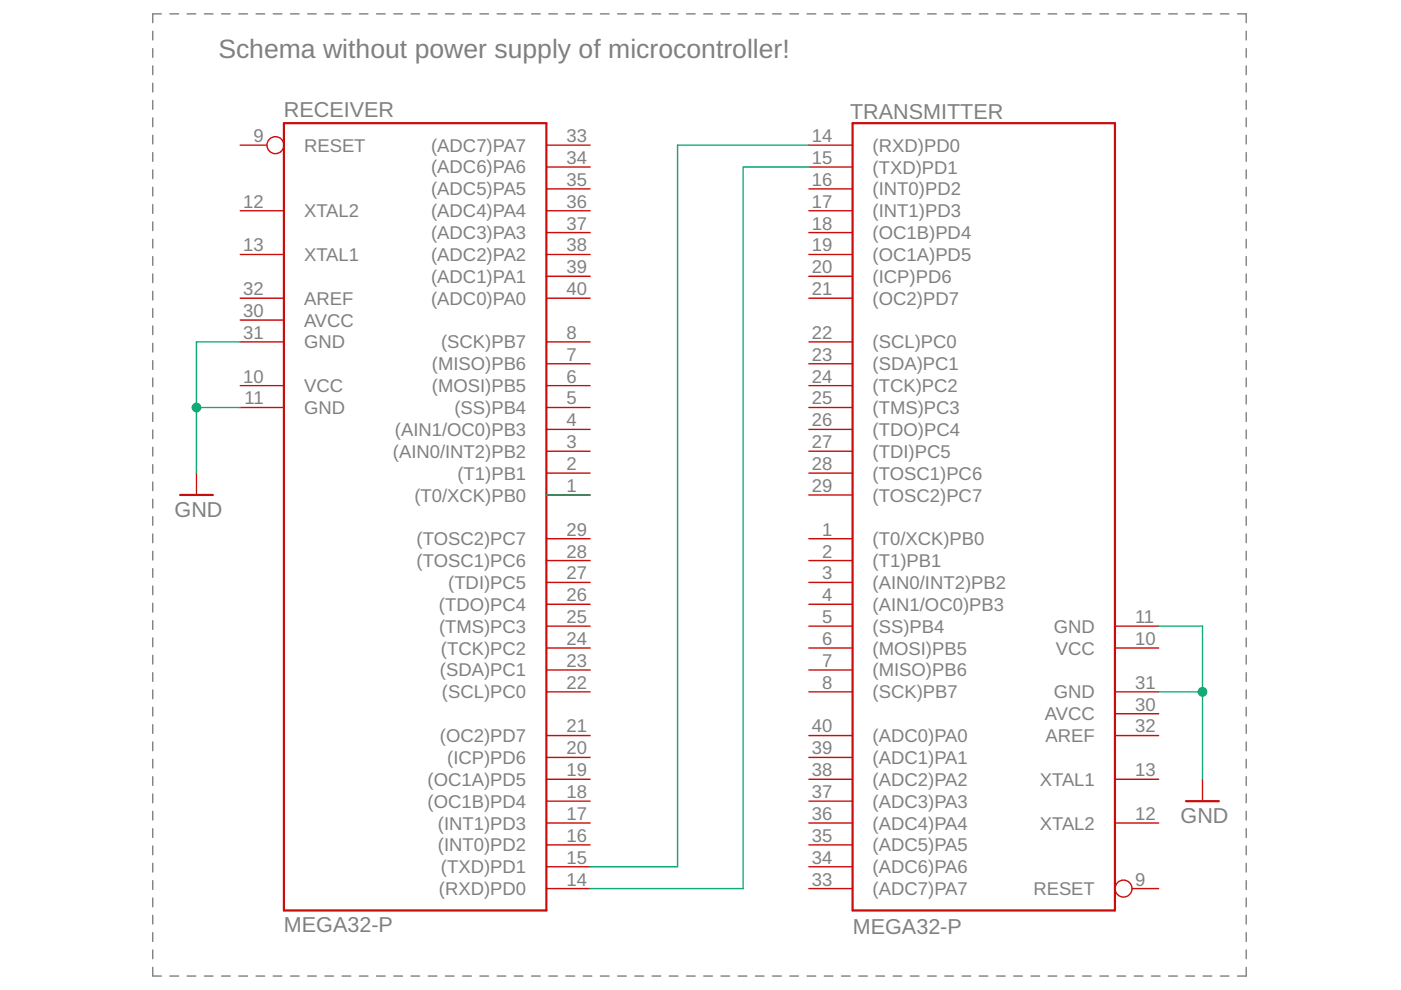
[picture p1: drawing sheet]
<?xml version="1.0" encoding="utf-8"?>
<!DOCTYPE eagle SYSTEM "eagle.dtd">
<eagle version="9.6.2">
<drawing>
<settings>
<setting alwaysvectorfont="no"/>
<setting verticaltext="up"/>
</settings>
<grid distance="0.1" unitdist="inch" unit="inch" style="lines" multiple="1" display="yes" altdistance="0.01" altunitdist="inch" altunit="inch"/>
<schematic xreflabel="%F%N/%S.%C%R" xrefpart="/%S.%C%R">
<libraries>
<library name="atmel">
<symbols>
<symbol name="32-I/O-M32-P">
<wire x1="-15.24" y1="45.72" x2="15.24" y2="45.72" width="0.254" layer="94"/>
<wire x1="15.24" y1="45.72" x2="15.24" y2="-45.72" width="0.254" layer="94"/>
<wire x1="15.24" y1="-45.72" x2="-15.24" y2="-45.72" width="0.254" layer="94"/>
<wire x1="-15.24" y1="-45.72" x2="-15.24" y2="45.72" width="0.254" layer="94"/>
<text x="-15.24" y="46.482" size="1.778" layer="95">&gt;NAME</text>
<text x="-15.24" y="-48.26" size="1.778" layer="96">&gt;VALUE</text>
<pin name="(ADC7)PA7" x="20.32" y="43.18" length="middle" rot="R180"/>
<pin name="(ADC6)PA6" x="20.32" y="40.64" length="middle" rot="R180"/>
<pin name="(ADC5)PA5" x="20.32" y="38.1" length="middle" rot="R180"/>
<pin name="(ADC4)PA4" x="20.32" y="35.56" length="middle" rot="R180"/>
<pin name="(ADC3)PA3" x="20.32" y="33.02" length="middle" rot="R180"/>
<pin name="(ADC2)PA2" x="20.32" y="30.48" length="middle" rot="R180"/>
<pin name="(ADC1)PA1" x="20.32" y="27.94" length="middle" rot="R180"/>
<pin name="(ADC0)PA0" x="20.32" y="25.4" length="middle" rot="R180"/>
<pin name="(SCK)PB7" x="20.32" y="20.32" length="middle" rot="R180"/>
<pin name="(MISO)PB6" x="20.32" y="17.78" length="middle" rot="R180"/>
<pin name="(MOSI)PB5" x="20.32" y="15.24" length="middle" rot="R180"/>
<pin name="(SS)PB4" x="20.32" y="12.7" length="middle" rot="R180"/>
<pin name="(AIN1/OC0)PB3" x="20.32" y="10.16" length="middle" rot="R180"/>
<pin name="(AIN0/INT2)PB2" x="20.32" y="7.62" length="middle" rot="R180"/>
<pin name="(T1)PB1" x="20.32" y="5.08" length="middle" rot="R180"/>
<pin name="(T0/XCK)PB0" x="20.32" y="2.54" length="middle" rot="R180"/>
<pin name="(TOSC2)PC7" x="20.32" y="-2.54" length="middle" rot="R180"/>
<pin name="(TOSC1)PC6" x="20.32" y="-5.08" length="middle" rot="R180"/>
<pin name="(TDI)PC5" x="20.32" y="-7.62" length="middle" rot="R180"/>
<pin name="(TDO)PC4" x="20.32" y="-10.16" length="middle" rot="R180"/>
<pin name="(TMS)PC3" x="20.32" y="-12.7" length="middle" rot="R180"/>
<pin name="(TCK)PC2" x="20.32" y="-15.24" length="middle" rot="R180"/>
<pin name="(SDA)PC1" x="20.32" y="-17.78" length="middle" rot="R180"/>
<pin name="(SCL)PC0" x="20.32" y="-20.32" length="middle" rot="R180"/>
<pin name="GND@1" x="-20.32" y="20.32" length="middle" direction="pwr"/>
<pin name="AVCC" x="-20.32" y="22.86" length="middle" direction="pwr"/>
<pin name="AREF" x="-20.32" y="25.4" length="middle" direction="pas"/>
<pin name="XTAL1" x="-20.32" y="30.48" length="middle"/>
<pin name="XTAL2" x="-20.32" y="35.56" length="middle"/>
<pin name="VCC" x="-20.32" y="15.24" length="middle" direction="pwr"/>
<pin name="GND" x="-20.32" y="12.7" length="middle" direction="pwr"/>
<pin name="RESET" x="-20.32" y="43.18" length="middle" direction="in" function="dot"/>
<pin name="(RXD)PD0" x="20.32" y="-43.18" length="middle" rot="R180"/>
<pin name="(TXD)PD1" x="20.32" y="-40.64" length="middle" rot="R180"/>
<pin name="(INT0)PD2" x="20.32" y="-38.1" length="middle" rot="R180"/>
<pin name="(INT1)PD3" x="20.32" y="-35.56" length="middle" rot="R180"/>
<pin name="(OC1B)PD4" x="20.32" y="-33.02" length="middle" rot="R180"/>
<pin name="(OC1A)PD5" x="20.32" y="-30.48" length="middle" rot="R180"/>
<pin name="(ICP)PD6" x="20.32" y="-27.94" length="middle" rot="R180"/>
<pin name="(OC2)PD7" x="20.32" y="-25.4" length="middle" rot="R180"/>
</symbol>
</symbols>
<devicesets>
<deviceset name="MEGA32-P" prefix="IC">
<gates>
<gate name="G$1" symbol="32-I/O-M32-P" x="0" y="0"/>
</gates>
<devices>
<device name="" package="DIL40">
<connects>
<connect gate="G$1" pin="(ADC0)PA0" pad="40"/>
<connect gate="G$1" pin="(ADC1)PA1" pad="39"/>
<connect gate="G$1" pin="(ADC2)PA2" pad="38"/>
<connect gate="G$1" pin="(ADC3)PA3" pad="37"/>
<connect gate="G$1" pin="(ADC4)PA4" pad="36"/>
<connect gate="G$1" pin="(ADC5)PA5" pad="35"/>
<connect gate="G$1" pin="(ADC6)PA6" pad="34"/>
<connect gate="G$1" pin="(ADC7)PA7" pad="33"/>
<connect gate="G$1" pin="(AIN0/INT2)PB2" pad="3"/>
<connect gate="G$1" pin="(AIN1/OC0)PB3" pad="4"/>
<connect gate="G$1" pin="(ICP)PD6" pad="20"/>
<connect gate="G$1" pin="(INT0)PD2" pad="16"/>
<connect gate="G$1" pin="(INT1)PD3" pad="17"/>
<connect gate="G$1" pin="(MISO)PB6" pad="7"/>
<connect gate="G$1" pin="(MOSI)PB5" pad="6"/>
<connect gate="G$1" pin="(OC1A)PD5" pad="19"/>
<connect gate="G$1" pin="(OC1B)PD4" pad="18"/>
<connect gate="G$1" pin="(OC2)PD7" pad="21"/>
<connect gate="G$1" pin="(RXD)PD0" pad="14"/>
<connect gate="G$1" pin="(SCK)PB7" pad="8"/>
<connect gate="G$1" pin="(SCL)PC0" pad="22"/>
<connect gate="G$1" pin="(SDA)PC1" pad="23"/>
<connect gate="G$1" pin="(SS)PB4" pad="5"/>
<connect gate="G$1" pin="(T0/XCK)PB0" pad="1"/>
<connect gate="G$1" pin="(T1)PB1" pad="2"/>
<connect gate="G$1" pin="(TCK)PC2" pad="24"/>
<connect gate="G$1" pin="(TDI)PC5" pad="27"/>
<connect gate="G$1" pin="(TDO)PC4" pad="26"/>
<connect gate="G$1" pin="(TMS)PC3" pad="25"/>
<connect gate="G$1" pin="(TOSC1)PC6" pad="28"/>
<connect gate="G$1" pin="(TOSC2)PC7" pad="29"/>
<connect gate="G$1" pin="(TXD)PD1" pad="15"/>
<connect gate="G$1" pin="AREF" pad="32"/>
<connect gate="G$1" pin="AVCC" pad="30"/>
<connect gate="G$1" pin="GND" pad="11"/>
<connect gate="G$1" pin="GND@1" pad="31"/>
<connect gate="G$1" pin="RESET" pad="9"/>
<connect gate="G$1" pin="VCC" pad="10"/>
<connect gate="G$1" pin="XTAL1" pad="13"/>
<connect gate="G$1" pin="XTAL2" pad="12"/>
</connects>
<package3dinstances>
<package3dinstance package3d_urn="urn:adsk.eagle:package:4314/1"/>
</package3dinstances>
<technologies>
<technology name="">
<attribute name="MF" value="" constant="no"/>
<attribute name="MPN" value="ATMEGA32-16PU" constant="no"/>
<attribute name="OC_FARNELL" value="1661729" constant="no"/>
<attribute name="OC_NEWARK" value="51P1794" constant="no"/>
<attribute name="POPULARITY" value="1" constant="no"/>
</technology>
</technologies>
</device>
</devices>
</deviceset>
</devicesets>
</library>
<library name="supply1">
<symbols>
<symbol name="GND">
<wire x1="-1.905" y1="0" x2="1.905" y2="0" width="0.254" layer="94"/>
<text x="-2.54" y="-2.54" size="1.778" layer="96">&gt;VALUE</text>
<pin name="GND" x="0" y="2.54" visible="off" length="short" direction="sup" rot="R270"/>
</symbol>
</symbols>
<devicesets>
<deviceset name="GND" prefix="GND">
<gates>
<gate name="1" symbol="GND" x="0" y="0"/>
</gates>
<devices>
<device name="">
<technologies>
<technology name=""/>
</technologies>
</device>
</devices>
</deviceset>
</devicesets>
</library>
</libraries>
<attributes>
</attributes>
<variantdefs>
</variantdefs>
<classes>
<class number="0" name="default" width="0" drill="0">
</class>
</classes>
<parts>
<part name="RECEIVER" library="atmel" deviceset="MEGA32-P" device="" package3d_urn="urn:adsk.eagle:package:4314/1"/>
<part name="TRANSMITTER" library="atmel" deviceset="MEGA32-P" device="" package3d_urn="urn:adsk.eagle:package:4314/1"/>
<part name="GND1" library="supply1" deviceset="GND" device=""/>
<part name="GND2" library="supply1" deviceset="GND" device=""/>
</parts>
<sheets>
<sheet>
<plain>
<wire x1="119.38" y1="-7.62" x2="-7.62" y2="-7.62" width="0.1524" layer="97" style="shortdash"/>
<wire x1="-7.62" y1="-7.62" x2="-7.62" y2="104.14" width="0.1524" layer="97" style="shortdash"/>
<wire x1="-7.62" y1="104.14" x2="119.38" y2="104.14" width="0.1524" layer="97" style="shortdash"/>
<wire x1="119.38" y1="104.14" x2="119.38" y2="-7.62" width="0.1524" layer="97" style="shortdash"/>
<text x="0" y="99.06" size="2.1844" layer="97">Schema without power supply of microcontroller!</text>
</plain>
<instances>
<instance part="RECEIVER" gate="G$1" x="22.86" y="45.72" smashed="yes">
<attribute name="NAME" x="7.62" y="92.202" size="1.778" layer="95"/>
<attribute name="VALUE" x="7.62" y="-2.54" size="1.778" layer="96"/>
</instance>
<instance part="TRANSMITTER" gate="G$1" x="88.9" y="45.72" smashed="yes" rot="R180">
<attribute name="NAME" x="91.186" y="93.726" size="1.778" layer="95" rot="R180"/>
<attribute name="VALUE" x="86.36" y="-1.016" size="1.778" layer="96" rot="R180"/>
</instance>
<instance part="GND1" gate="1" x="114.3" y="12.7" smashed="yes">
<attribute name="VALUE" x="111.76" y="10.16" size="1.778" layer="96"/>
</instance>
<instance part="GND2" gate="1" x="-2.54" y="48.26" smashed="yes">
<attribute name="VALUE" x="-5.08" y="45.72" size="1.778" layer="96"/>
</instance>
</instances>
<busses>
</busses>
<nets>
<net name="PHOTOTRANSISTOR" class="0">
<segment>
<pinref part="RECEIVER" gate="G$1" pin="(T0/XCK)PB0"/>
<wire x1="43.18" y1="48.26" x2="38.1" y2="48.26" width="0.1524" layer="91"/>
</segment>
</net>
<net name="N$1" class="0">
<segment>
<pinref part="RECEIVER" gate="G$1" pin="(TXD)PD1"/>
<wire x1="43.18" y1="5.08" x2="53.34" y2="5.08" width="0.1524" layer="91"/>
<wire x1="53.34" y1="5.08" x2="53.34" y2="88.9" width="0.1524" layer="91"/>
<pinref part="TRANSMITTER" gate="G$1" pin="(RXD)PD0"/>
<wire x1="53.34" y1="88.9" x2="68.58" y2="88.9" width="0.1524" layer="91"/>
</segment>
</net>
<net name="N$2" class="0">
<segment>
<pinref part="RECEIVER" gate="G$1" pin="(RXD)PD0"/>
<wire x1="43.18" y1="2.54" x2="60.96" y2="2.54" width="0.1524" layer="91"/>
<wire x1="60.96" y1="2.54" x2="60.96" y2="86.36" width="0.1524" layer="91"/>
<pinref part="TRANSMITTER" gate="G$1" pin="(TXD)PD1"/>
<wire x1="60.96" y1="86.36" x2="68.58" y2="86.36" width="0.1524" layer="91"/>
</segment>
</net>
<net name="GND" class="0">
<segment>
<pinref part="RECEIVER" gate="G$1" pin="GND"/>
<wire x1="2.54" y1="58.42" x2="-2.54" y2="58.42" width="0.1524" layer="91"/>
<pinref part="GND2" gate="1" pin="GND"/>
<wire x1="-2.54" y1="58.42" x2="-2.54" y2="50.8" width="0.1524" layer="91"/>
<pinref part="RECEIVER" gate="G$1" pin="GND@1"/>
<wire x1="2.54" y1="66.04" x2="-2.54" y2="66.04" width="0.1524" layer="91"/>
<wire x1="-2.54" y1="66.04" x2="-2.54" y2="58.42" width="0.1524" layer="91"/>
<junction x="-2.54" y="58.42"/>
</segment>
<segment>
<pinref part="TRANSMITTER" gate="G$1" pin="GND"/>
<wire x1="109.22" y1="33.02" x2="114.3" y2="33.02" width="0.1524" layer="91"/>
<pinref part="GND1" gate="1" pin="GND"/>
<wire x1="114.3" y1="33.02" x2="114.3" y2="25.4" width="0.1524" layer="91"/>
<pinref part="TRANSMITTER" gate="G$1" pin="GND@1"/>
<wire x1="114.3" y1="25.4" x2="114.3" y2="15.24" width="0.1524" layer="91"/>
<wire x1="109.22" y1="25.4" x2="114.3" y2="25.4" width="0.1524" layer="91"/>
<junction x="114.3" y="25.4"/>
</segment>
</net>
</nets>
</sheet>
</sheets>
</schematic>
</drawing>
<compatibility>
<note version="8.2" severity="warning">
Since Version 8.2, EAGLE supports online libraries. The ids
of those online libraries will not be understood (or retained)
with this version.
</note>
<note version="8.3" severity="warning">
Since Version 8.3, EAGLE supports URNs for individual library
assets (packages, symbols, and devices). The URNs of those assets
will not be understood (or retained) with this version.
</note>
<note version="8.3" severity="warning">
Since Version 8.3, EAGLE supports the association of 3D packages
with devices in libraries, schematics, and board files. Those 3D
packages will not be understood (or retained) with this version.
</note>
</compatibility>
</eagle>
